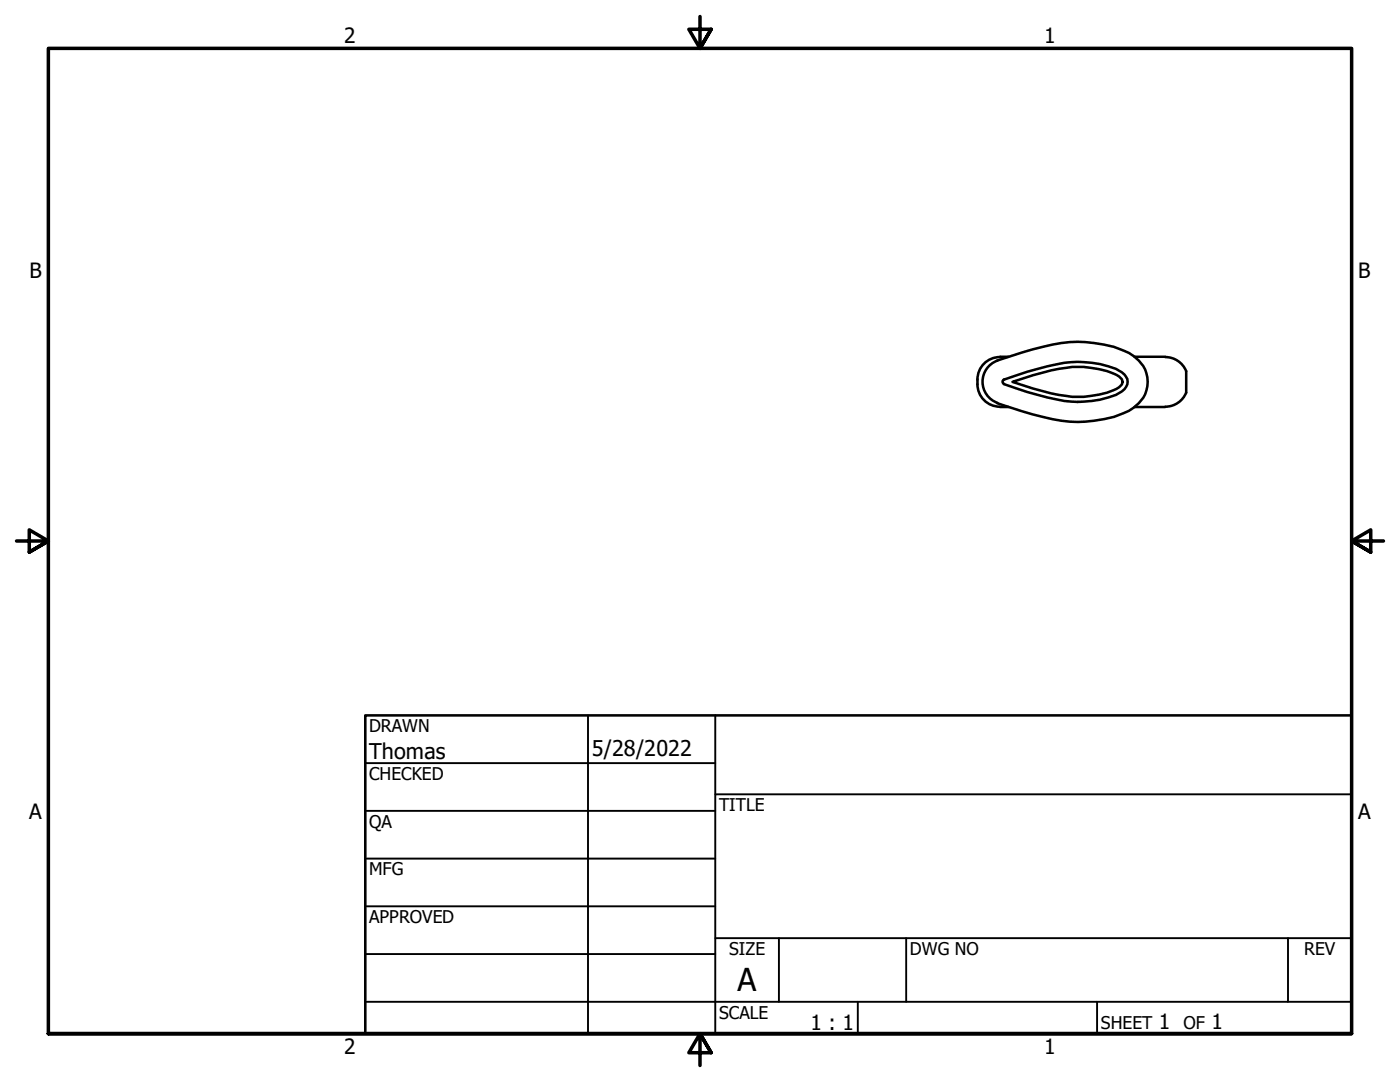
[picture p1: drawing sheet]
<svg xmlns="http://www.w3.org/2000/svg" width="279mm" height="216mm" viewBox="0 0 279 216" stroke-linecap="round" stroke-linejoin="round" font-family="sans-serif">
<!-- layer: Visible (ANSI) -->
<g fill="none" stroke="#000" stroke-width=".51">
<path d="M195.1 75.7a4.6 4.6 0 0 0 4.4 5.5M199 71.9l7.1-2.2a28.5 28.5 0 0 1 12.3-1.2 14.7 14.7 0 0 1 8.9 3.4 6.1 6.1 0 0 1-1 9.4 18.7 18.7 0 0 1-9.7 2.8 29.8 29.8 0 0 1-10.5-1.4l-7.1-2.2M199.1 71.9a4.5 4.5 0 0 0-3 4.3 4.5 4.5 0 0 0 3 4.2M199.5 71.2a4.5 4.5 0 0 0-4.4 4.5M199.6 71.2h1.6M200.3 75.8l6.8-2.2a23.1 23.1 0 0 1 14.1-.5 5 5 0 0 1 3.8 2.5 2.21 2.21 0 0 1-1.1 2.5 17.8 17.8 0 0 1-10.1 2 55.4 55.4 0 0 1-13.5-3.5M200.4 75.7a.48 .48 0 0 0-.3 .5 .48 .48 0 0 0 .3 .4M202.1 76.2l4.1-1.3a31.1 31.1 0 0 1 10.1-1.7 15.1 15.1 0 0 1 7 1.9 1.18 1.18 0 0 1 .7 1.1 1.18 1.18 0 0 1-.7 1.1 18.8 18.8 0 0 1-12 1.5l-5.1-1.3zM226.4 71.2h6.1M232.6 71.2a4.5 4.5 0 0 1 4.1 2.9M236.7 74v4.4M236.7 78.3a4.5 4.5 0 0 1-4.1 2.9"/>
<path d="M199.6 81.2h1.6M226.4 81.2h6.1"/>
</g>
<!-- layer: Border (ANSI) -->
<path d="M139.7 3.3v6.4l-2.2-3.9h4.4l-2.2 3.9 2.2-3.9M3.3 107.9h6.4l-3.9-2.2v4.5l3.9-2.3-3.9 2.3M276.1 107.9h-6.4l3.9-2.2v4.5l-3.9-2.3 3.9 2.3M9.7 206.2v-196.5h260v196.5h-260h260M141.9 210.1l-2.2-3.9 2.2 3.9h-4.4l2.2-3.9v6.4" fill="none" stroke="#000" stroke-width=".7"/>
<!-- layer: Title (ANSI) -->
<g fill="none" stroke="#000" stroke-width=".38">
<path d="M72.9 152.3h69.8M117.3 142.7v63.5M142.7 158.5h127M142.7 142.7v63.5M72.9 161.8h69.8M72.9 171.3h69.8M72.9 199.9h196.8M72.9 180.8h69.8M72.9 190.4h69.8M142.7 187.2h127M155.4 187.2v12.7M171.2 199.9v6.3"/>
<path d="M180.8 187.2v12.7M218.9 199.9v6.3M257 187.2v12.7"/>
</g>
<path d="M72.9 142.7h196.8v63.5h-196.8z" fill="none" stroke="#000" stroke-width=".51"/>
<text font-size="6.3" x="147.2" y="197.7">A</text>
<g font-size="4.3">
<text x="73.7" y="151.4">Thomas</text>
<text x="118.1" y="150.8">5/28/2022</text>
</g>
<g font-size="4.2">
<text x="68.7" y="8.6">2</text>
<text x="208.4" y="8.6">1</text>
<text x="5.9" y="55.5">B</text>
<text x="271.1" y="55.5">B</text>
<text x="5.8" y="163.4">A</text>
<text x="271" y="163.4">A</text>
<text x="161.7" y="205.5">1 : 1</text>
<text x="231.3" y="205.4">1</text>
<text x="241.8" y="205.4">1</text>
<text x="68.7" y="210.3">2</text>
<text x="208.4" y="210.3">1</text>
</g>
<g font-size="3.5">
<text x="73.7" y="146">DRAWN</text>
<text x="73.7" y="155.6">CHECKED</text>
<text x="143.5" y="161.8">TITLE</text>
<text x="73.7" y="165.2">QA</text>
<text x="73.7" y="174.7">MFG</text>
<text x="73.7" y="184.2">APPROVED</text>
<text x="145.5" y="190.6">SIZE</text>
<text x="181.6" y="190.6">DWG NO</text>
<text x="260.3" y="190.5">REV</text>
<text x="143.5" y="203.3">SCALE</text>
<text x="219.7" y="205.4">SHEET</text>
<text x="236.2" y="205.4">OF</text>
</g>
</svg>
